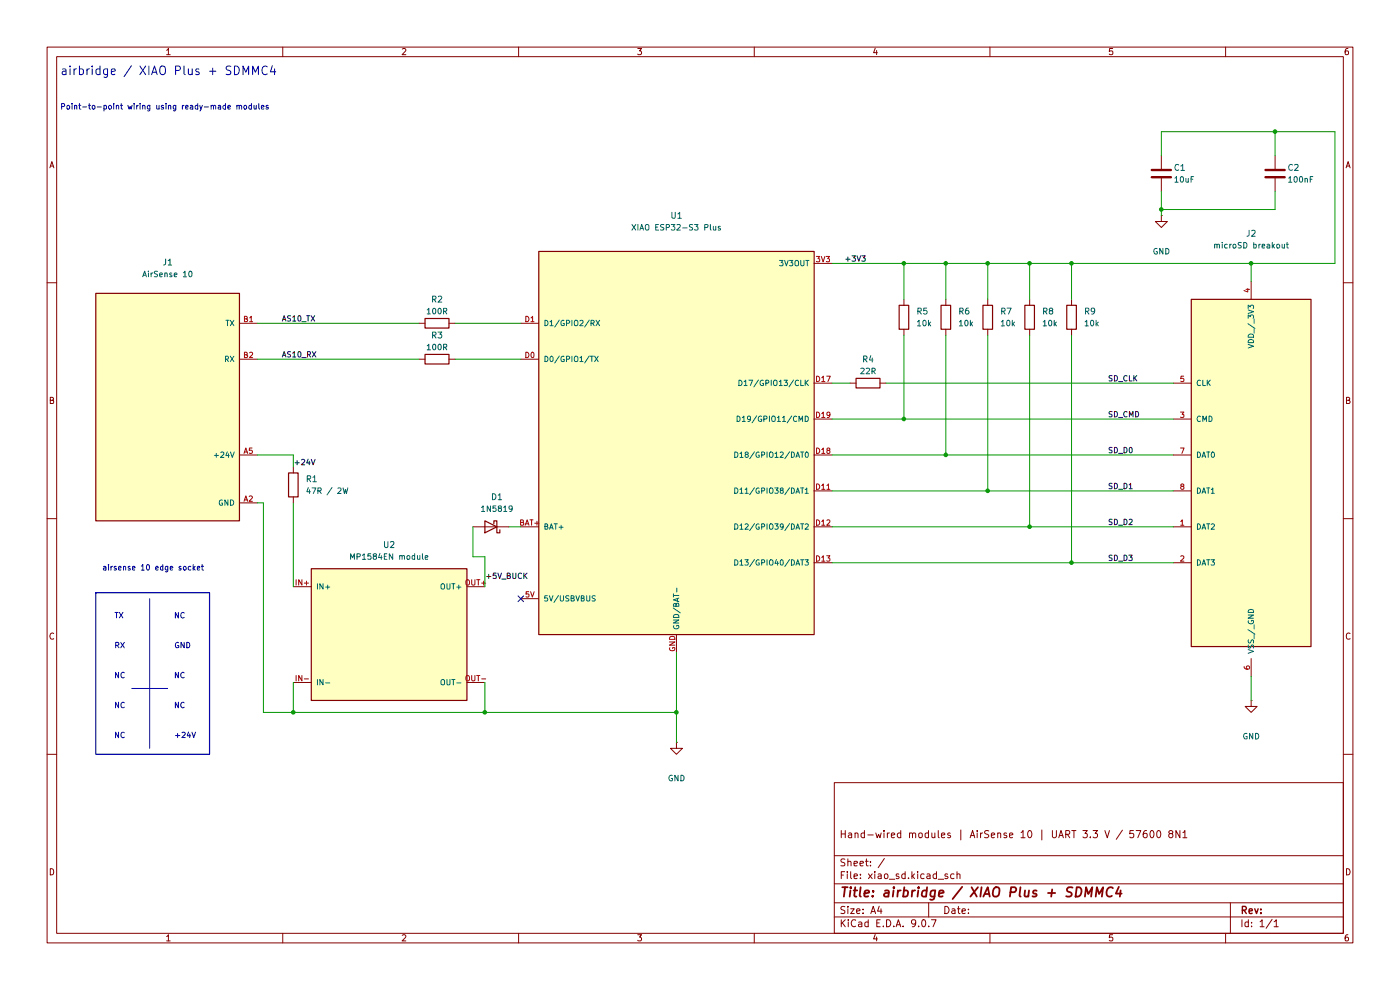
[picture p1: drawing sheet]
(kicad_sch
 (version 20250114)
 (generator "eeschema")
 (generator_version "9.0")
 (paper "A4")
 (title_block
  (title "airbridge / XIAO Plus + SDMMC4")
  (comment 1 "Hand-wired modules | AirSense 10 | UART 3.3 V / 57600 8N1"))
 (lib_symbols
  (symbol "Device:C"
   (pin_numbers (hide yes))
   (pin_names
    (offset 0.254)) (exclude_from_sim no) (in_bom yes) (on_board yes)
   (property "Reference" "C" (at 0.635 2.54 0) (effects (font (size 1.27 1.27)) (justify left)))
   (property "Value" "C" (at 0.635 -2.54 0) (effects (font (size 1.27 1.27)) (justify left)))
   (property "Footprint" "" (at 0.9652 -3.81 0) (effects (font (size 1.27 1.27)) (hide yes)))
   (property "Datasheet" "~" (at 0 0 0) (effects (font (size 1.27 1.27)) (hide yes)))
   (property "Description" "Unpolarized capacitor" (at 0 0 0) (effects (font (size 1.27 1.27)) (hide yes)))
   (symbol "C_0_1"
    (polyline (pts (xy -2.032 0.762) (xy 2.032 0.762)) (stroke (width 0.508) (type default)) (fill (type none)))
    (polyline (pts (xy -2.032 -0.762) (xy 2.032 -0.762)) (stroke (width 0.508) (type default)) (fill (type none))))
   (symbol "C_1_1"
    (pin passive line (at 0 3.81 270) (length 2.794) (name "~" (effects (font (size 1.27 1.27)))) (number "1" (effects (font (size 1.27 1.27)))))
    (pin passive line (at 0 -3.81 90) (length 2.794) (name "~" (effects (font (size 1.27 1.27)))) (number "2" (effects (font (size 1.27 1.27))))))
   (embedded_fonts no))
  (symbol "Device:D_Schottky"
   (pin_numbers (hide yes))
   (pin_names
    (offset 1.016) (hide yes)) (exclude_from_sim no) (in_bom yes) (on_board yes)
   (property "Reference" "D" (at 0 2.54 0) (effects (font (size 1.27 1.27))))
   (property "Value" "D_Schottky" (at 0 -2.54 0) (effects (font (size 1.27 1.27))))
   (property "Footprint" "" (at 0 0 0) (effects (font (size 1.27 1.27)) (hide yes)))
   (property "Datasheet" "~" (at 0 0 0) (effects (font (size 1.27 1.27)) (hide yes)))
   (property "Description" "Schottky diode" (at 0 0 0) (effects (font (size 1.27 1.27)) (hide yes)))
   (symbol "D_Schottky_0_1"
    (polyline (pts (xy -1.905 0.635) (xy -1.905 1.27) (xy -1.27 1.27) (xy -1.27 -1.27) (xy -0.635 -1.27) (xy -0.635 -0.635)) (stroke (width 0.254) (type default)) (fill (type none)))
    (polyline (pts (xy 1.27 1.27) (xy 1.27 -1.27) (xy -1.27 0) (xy 1.27 1.27)) (stroke (width 0.254) (type default)) (fill (type none)))
    (polyline (pts (xy 1.27 0) (xy -1.27 0)) (stroke (width 0) (type default)) (fill (type none))))
   (symbol "D_Schottky_1_1"
    (pin passive line (at -3.81 0 0) (length 2.54) (name "K" (effects (font (size 1.27 1.27)))) (number "1" (effects (font (size 1.27 1.27)))))
    (pin passive line (at 3.81 0 180) (length 2.54) (name "A" (effects (font (size 1.27 1.27)))) (number "2" (effects (font (size 1.27 1.27))))))
   (embedded_fonts no))
  (symbol "Device:R"
   (pin_numbers (hide yes))
   (pin_names
    (offset 0)) (exclude_from_sim no) (in_bom yes) (on_board yes)
   (property "Reference" "R" (at 2.032 0 90) (effects (font (size 1.27 1.27))))
   (property "Value" "R" (at 0 0 90) (effects (font (size 1.27 1.27))))
   (property "Footprint" "" (at -1.778 0 90) (effects (font (size 1.27 1.27)) (hide yes)))
   (property "Datasheet" "~" (at 0 0 0) (effects (font (size 1.27 1.27)) (hide yes)))
   (property "Description" "Resistor" (at 0 0 0) (effects (font (size 1.27 1.27)) (hide yes)))
   (symbol "R_0_1"
    (rectangle (start -1.016 -2.54) (end 1.016 2.54) (stroke (width 0.254) (type default)) (fill (type none))))
   (symbol "R_1_1"
    (pin passive line (at 0 3.81 270) (length 1.27) (name "~" (effects (font (size 1.27 1.27)))) (number "1" (effects (font (size 1.27 1.27)))))
    (pin passive line (at 0 -3.81 90) (length 1.27) (name "~" (effects (font (size 1.27 1.27)))) (number "2" (effects (font (size 1.27 1.27))))))
   (embedded_fonts no))
  (symbol "airbridge:AirSense10_Wiring"
   (pin_names
    (offset 0.762)) (exclude_from_sim no) (in_bom yes) (on_board no)
   (property "Reference" "U" (at 0 0 0) (effects (font (size 1.15 1.15))))
   (property "Value" "AirSense10_Wiring" (at 0 0 0) (effects (font (size 1.15 1.15))))
   (property "Footprint" "" (at 0 0 0) (effects (font (size 1.27 1.27)) (hide yes)))
   (property "Datasheet" "" (at 0 0 0) (effects (font (size 1.27 1.27)) (hide yes)))
   (property "Description" "AirSense 10 accessory socket; only the four connected contacts shown. A/B references follow airbridge PCB connector numbering." (at 0 0 0) (effects (font (size 1.15 1.15)) (hide yes)))
   (symbol "AirSense10_Wiring_0_1"
    (rectangle (start -15.24 24.13) (end 15.24 -24.13) (stroke (width 0.254) (type default)) (fill (type background))))
   (symbol "AirSense10_Wiring_1_1"
    (pin output line (at 19.05 17.78 180) (length 3.81) (name "TX" (effects (font (size 1.15 1.15)))) (number "B1" (effects (font (size 1.15 1.15)))))
    (pin input line (at 19.05 10.16 180) (length 3.81) (name "RX" (effects (font (size 1.15 1.15)))) (number "B2" (effects (font (size 1.15 1.15)))))
    (pin power_out line (at 19.05 -10.16 180) (length 3.81) (name "+24V" (effects (font (size 1.15 1.15)))) (number "A5" (effects (font (size 1.15 1.15)))))
    (pin power_out line (at 19.05 -20.32 180) (length 3.81) (name "GND" (effects (font (size 1.15 1.15)))) (number "A2" (effects (font (size 1.15 1.15))))))
   (embedded_fonts no))
  (symbol "airbridge:Buck_Module"
   (pin_names
    (offset 0.762)) (exclude_from_sim no) (in_bom yes) (on_board no)
   (property "Reference" "U" (at 0 0 0) (effects (font (size 1.15 1.15))))
   (property "Value" "Buck_Module" (at 0 0 0) (effects (font (size 1.15 1.15))))
   (property "Footprint" "" (at 0 0 0) (effects (font (size 1.27 1.27)) (hide yes)))
   (property "Datasheet" "" (at 0 0 0) (effects (font (size 1.27 1.27)) (hide yes)))
   (property "Description" "Ready-made, non-isolated MP1584EN step-down module. Set output before connecting the controller; IN- and OUT- share ground internally." (at 0 0 0) (effects (font (size 1.15 1.15)) (hide yes)))
   (symbol "Buck_Module_0_1"
    (rectangle (start -16.51 13.97) (end 16.51 -13.97) (stroke (width 0.254) (type default)) (fill (type background))))
   (symbol "Buck_Module_1_1"
    (pin power_in line (at -20.32 10.16 0) (length 3.81) (name "IN+" (effects (font (size 1.15 1.15)))) (number "IN+" (effects (font (size 1.15 1.15)))))
    (pin power_in line (at -20.32 -10.16 0) (length 3.81) (name "IN-" (effects (font (size 1.15 1.15)))) (number "IN-" (effects (font (size 1.15 1.15)))))
    (pin power_out line (at 20.32 10.16 180) (length 3.81) (name "OUT+" (effects (font (size 1.15 1.15)))) (number "OUT+" (effects (font (size 1.15 1.15)))))
    (pin passive line (at 20.32 -10.16 180) (length 3.81) (name "OUT-" (effects (font (size 1.15 1.15)))) (number "OUT-" (effects (font (size 1.15 1.15))))))
   (embedded_fonts no))
  (symbol "airbridge:MicroSD_Breakout_4bit"
   (pin_names
    (offset 0.762)) (exclude_from_sim no) (in_bom yes) (on_board no)
   (property "Reference" "U" (at 0 0 0) (effects (font (size 1.15 1.15))))
   (property "Value" "MicroSD_Breakout_4bit" (at 0 0 0) (effects (font (size 1.15 1.15))))
   (property "Footprint" "" (at 0 0 0) (effects (font (size 1.27 1.27)) (hide yes)))
   (property "Datasheet" "" (at 0 0 0) (effects (font (size 1.27 1.27)) (hide yes)))
   (property "Description" "Passive microSD socket breakout exposing all 8 card contacts. Pin numbers are microSD contact numbers. No 5 V regulator, SPI-only wiring or level shifters." (at 0 0 0) (effects (font (size 1.15 1.15)) (hide yes)))
   (symbol "MicroSD_Breakout_4bit_0_1"
    (rectangle (start -12.7 36.83) (end 12.7 -36.83) (stroke (width 0.254) (type default)) (fill (type background))))
   (symbol "MicroSD_Breakout_4bit_1_1"
    (pin input line (at -16.51 19.05 0) (length 3.81) (name "CLK" (effects (font (size 1.15 1.15)))) (number "5" (effects (font (size 1.15 1.15)))))
    (pin bidirectional line (at -16.51 11.43 0) (length 3.81) (name "CMD" (effects (font (size 1.15 1.15)))) (number "3" (effects (font (size 1.15 1.15)))))
    (pin bidirectional line (at -16.51 3.81 0) (length 3.81) (name "DAT0" (effects (font (size 1.15 1.15)))) (number "7" (effects (font (size 1.15 1.15)))))
    (pin bidirectional line (at -16.51 -3.81 0) (length 3.81) (name "DAT1" (effects (font (size 1.15 1.15)))) (number "8" (effects (font (size 1.15 1.15)))))
    (pin bidirectional line (at -16.51 -11.43 0) (length 3.81) (name "DAT2" (effects (font (size 1.15 1.15)))) (number "1" (effects (font (size 1.15 1.15)))))
    (pin bidirectional line (at -16.51 -19.05 0) (length 3.81) (name "DAT3" (effects (font (size 1.15 1.15)))) (number "2" (effects (font (size 1.15 1.15)))))
    (pin power_in line (at 0 40.64 270) (length 3.81) (name "VDD_/_3V3" (effects (font (size 1.15 1.15)))) (number "4" (effects (font (size 1.15 1.15)))))
    (pin power_in line (at 0 -43.18 90) (length 3.81) (name "VSS_/_GND" (effects (font (size 1.15 1.15)))) (number "6" (effects (font (size 1.15 1.15))))))
   (embedded_fonts no))
  (symbol "airbridge:XIAO_Plus_SD_Wiring"
   (pin_names
    (offset 0.762)) (exclude_from_sim no) (in_bom yes) (on_board no)
   (property "Reference" "U" (at 0 0 0) (effects (font (size 1.15 1.15))))
   (property "Value" "XIAO_Plus_SD_Wiring" (at 0 0 0) (effects (font (size 1.15 1.15))))
   (property "Footprint" "" (at 0 0 0) (effects (font (size 1.27 1.27)) (hide yes)))
   (property "Datasheet" "" (at 0 0 0) (effects (font (size 1.27 1.27)) (hide yes)))
   (property "Description" "Seeed XIAO ESP32-S3 Plus; use pad names, not MCU package pin numbers. Unused GPIO pads omitted. BAT supply without a battery." (at 0 0 0) (effects (font (size 1.15 1.15)) (hide yes)))
   (symbol "XIAO_Plus_SD_Wiring_0_1"
    (rectangle (start -29.21 40.64) (end 29.21 -40.64) (stroke (width 0.254) (type default)) (fill (type background))))
   (symbol "XIAO_Plus_SD_Wiring_1_1"
    (pin input line (at -33.02 25.4 0) (length 3.81) (name "D1/GPIO2/RX" (effects (font (size 1.15 1.15)))) (number "D1" (effects (font (size 1.15 1.15)))))
    (pin output line (at -33.02 17.78 0) (length 3.81) (name "D0/GPIO1/TX" (effects (font (size 1.15 1.15)))) (number "D0" (effects (font (size 1.15 1.15)))))
    (pin power_in line (at -33.02 -17.78 0) (length 3.81) (name "BAT+" (effects (font (size 1.15 1.15)))) (number "BAT+" (effects (font (size 1.15 1.15)))))
    (pin passive line (at -33.02 -33.02 0) (length 3.81) (name "5V/USBVBUS" (effects (font (size 1.15 1.15)))) (number "5V" (effects (font (size 1.15 1.15)))))
    (pin power_in line (at 0 -44.45 90) (length 3.81) (name "GND/BAT-" (effects (font (size 1.15 1.15)))) (number "GND" (effects (font (size 1.15 1.15)))))
    (pin power_out line (at 33.02 38.1 180) (length 3.81) (name "3V3OUT" (effects (font (size 1.15 1.15)))) (number "3V3" (effects (font (size 1.15 1.15)))))
    (pin output line (at 33.02 12.7 180) (length 3.81) (name "D17/GPIO13/CLK" (effects (font (size 1.15 1.15)))) (number "D17" (effects (font (size 1.15 1.15)))))
    (pin bidirectional line (at 33.02 5.08 180) (length 3.81) (name "D19/GPIO11/CMD" (effects (font (size 1.15 1.15)))) (number "D19" (effects (font (size 1.15 1.15)))))
    (pin bidirectional line (at 33.02 -2.54 180) (length 3.81) (name "D18/GPIO12/DAT0" (effects (font (size 1.15 1.15)))) (number "D18" (effects (font (size 1.15 1.15)))))
    (pin bidirectional line (at 33.02 -10.16 180) (length 3.81) (name "D11/GPIO38/DAT1" (effects (font (size 1.15 1.15)))) (number "D11" (effects (font (size 1.15 1.15)))))
    (pin bidirectional line (at 33.02 -17.78 180) (length 3.81) (name "D12/GPIO39/DAT2" (effects (font (size 1.15 1.15)))) (number "D12" (effects (font (size 1.15 1.15)))))
    (pin bidirectional line (at 33.02 -25.4 180) (length 3.81) (name "D13/GPIO40/DAT3" (effects (font (size 1.15 1.15)))) (number "D13" (effects (font (size 1.15 1.15))))))
   (embedded_fonts no))
  (symbol "power:GND"
   (power)
   (pin_numbers (hide yes))
   (pin_names
    (offset 0) (hide yes)) (exclude_from_sim no) (in_bom yes) (on_board yes)
   (property "Reference" "#PWR" (at 0 -6.35 0) (effects (font (size 1.27 1.27)) (hide yes)))
   (property "Value" "GND" (at 0 -3.81 0) (effects (font (size 1.27 1.27))))
   (property "Footprint" "" (at 0 0 0) (effects (font (size 1.27 1.27)) (hide yes)))
   (property "Datasheet" "" (at 0 0 0) (effects (font (size 1.27 1.27)) (hide yes)))
   (property "Description" "Power symbol creates a global label with name \"GND\" , ground" (at 0 0 0) (effects (font (size 1.27 1.27)) (hide yes)))
   (symbol "GND_0_1"
    (polyline (pts (xy 0 0) (xy 0 -1.27) (xy 1.27 -1.27) (xy 0 -2.54) (xy -1.27 -1.27) (xy 0 -1.27)) (stroke (width 0) (type default)) (fill (type none))))
   (symbol "GND_1_1"
    (pin power_in line (at 0 0 270) (length 0) (name "~" (effects (font (size 1.27 1.27)))) (number "1" (effects (font (size 1.27 1.27))))))
   (embedded_fonts no)))
 (polyline
  (pts (xy 20.32 125.73) (xy 44.45 125.73) (xy 44.45 160.02) (xy 20.32 160.02) (xy 20.32 125.73))
  (stroke (width 0.254) (type default))
  (fill (type none)))
 (text "TX"
  (exclude_from_sim no)
  (at 24.13 130.81 0)
  (effects (font (size 1.15 1.15) (thickness 0.23)
    (bold yes)) (justify left)))
 (text "NC"
  (exclude_from_sim no)
  (at 36.83 143.51 0)
  (effects (font (size 1.15 1.15)) (justify left)))
 (text "RX"
  (exclude_from_sim no)
  (at 24.13 137.16 0)
  (effects (font (size 1.15 1.15) (thickness 0.23)
    (bold yes)) (justify left)))
 (text "NC"
  (exclude_from_sim no)
  (at 24.13 143.51 0)
  (effects (font (size 1.15 1.15)) (justify left)))
 (text "airbridge / XIAO Plus + SDMMC4"
  (exclude_from_sim no)
  (at 12.7 15.24 0)
  (effects (font (size 1.8 1.8)) (justify left)))
 (text "NC"
  (exclude_from_sim no)
  (at 24.13 149.86 0)
  (effects (font (size 1.15 1.15)) (justify left)))
 (text "airsense 10 edge socket"
  (exclude_from_sim no)
  (at 21.59 120.65 0)
  (effects (font (size 1.15 1.15)) (justify left)))
 (text "NC"
  (exclude_from_sim no)
  (at 36.83 130.81 0)
  (effects (font (size 1.15 1.15)) (justify left)))
 (text "NC"
  (exclude_from_sim no)
  (at 36.83 149.86 0)
  (effects (font (size 1.15 1.15)) (justify left)))
 (text "Point-to-point wiring using ready-made modules"
  (exclude_from_sim no)
  (at 12.7 22.86 0)
  (effects (font (size 1.15 1.15)) (justify left)))
 (text "GND"
  (exclude_from_sim no)
  (at 36.83 137.16 0)
  (effects (font (size 1.15 1.15) (thickness 0.23)
    (bold yes)) (justify left)))
 (text "+24V"
  (exclude_from_sim no)
  (at 36.83 156.21 0)
  (effects (font (size 1.15 1.15) (thickness 0.23)
    (bold yes)) (justify left)))
 (text "NC"
  (exclude_from_sim no)
  (at 24.13 156.21 0)
  (effects (font (size 1.15 1.15)) (justify left)))
 (junction
  (at 218.44 111.76)
  (diameter 0)
  (color 0 0 0 0))
 (junction
  (at 143.51 151.13)
  (diameter 0)
  (color 0 0 0 0))
 (junction
  (at 200.66 55.88)
  (diameter 0)
  (color 0 0 0 0))
 (junction
  (at 209.55 104.14)
  (diameter 0)
  (color 0 0 0 0))
 (junction
  (at 265.43 55.88)
  (diameter 0)
  (color 0 0 0 0))
 (junction
  (at 102.87 151.13)
  (diameter 0)
  (color 0 0 0 0))
 (junction
  (at 191.77 55.88)
  (diameter 0)
  (color 0 0 0 0))
 (junction
  (at 227.33 119.38)
  (diameter 0)
  (color 0 0 0 0))
 (junction
  (at 246.38 44.45)
  (diameter 0)
  (color 0 0 0 0))
 (junction
  (at 270.51 27.94)
  (diameter 0)
  (color 0 0 0 0))
 (junction
  (at 200.66 96.52)
  (diameter 0)
  (color 0 0 0 0))
 (junction
  (at 191.77 88.9)
  (diameter 0)
  (color 0 0 0 0))
 (junction
  (at 62.23 151.13)
  (diameter 0)
  (color 0 0 0 0))
 (junction
  (at 209.55 55.88)
  (diameter 0)
  (color 0 0 0 0))
 (junction
  (at 227.33 55.88)
  (diameter 0)
  (color 0 0 0 0))
 (junction
  (at 218.44 55.88)
  (diameter 0)
  (color 0 0 0 0))
 (no_connect
  (at 110.49 127))
 (wire
  (pts (xy 227.33 71.12) (xy 227.33 119.38))
  (stroke (width 0) (type default)))
 (wire
  (pts (xy 62.23 144.78) (xy 62.23 151.13))
  (stroke (width 0) (type default)))
 (wire
  (pts (xy 246.38 40.64) (xy 246.38 44.45))
  (stroke (width 0) (type default)))
 (wire
  (pts (xy 96.52 76.2) (xy 110.49 76.2))
  (stroke (width 0) (type default)))
 (wire
  (pts (xy 62.23 106.68) (xy 62.23 124.46))
  (stroke (width 0) (type default)))
 (wire
  (pts (xy 246.38 44.45) (xy 270.51 44.45))
  (stroke (width 0) (type default)))
 (wire
  (pts (xy 100.33 111.76) (xy 100.33 118.11))
  (stroke (width 0) (type default)))
 (wire
  (pts (xy 218.44 55.88) (xy 227.33 55.88))
  (stroke (width 0) (type default)))
 (wire
  (pts (xy 176.53 88.9) (xy 191.77 88.9))
  (stroke (width 0) (type default)))
 (wire
  (pts (xy 227.33 55.88) (xy 265.43 55.88))
  (stroke (width 0) (type default)))
 (wire
  (pts (xy 143.51 151.13) (xy 143.51 157.48))
  (stroke (width 0) (type default)))
 (wire
  (pts (xy 102.87 144.78) (xy 102.87 151.13))
  (stroke (width 0) (type default)))
 (wire
  (pts (xy 265.43 55.88) (xy 265.43 59.69))
  (stroke (width 0) (type default)))
 (wire
  (pts (xy 191.77 55.88) (xy 191.77 63.5))
  (stroke (width 0) (type default)))
 (wire
  (pts (xy 270.51 27.94) (xy 283.21 27.94))
  (stroke (width 0) (type default)))
 (wire
  (pts (xy 55.88 106.68) (xy 55.88 151.13))
  (stroke (width 0) (type default)))
 (wire
  (pts (xy 176.53 111.76) (xy 218.44 111.76))
  (stroke (width 0) (type default)))
 (wire
  (pts (xy 176.53 96.52) (xy 200.66 96.52))
  (stroke (width 0) (type default)))
 (wire
  (pts (xy 191.77 55.88) (xy 200.66 55.88))
  (stroke (width 0) (type default)))
 (wire
  (pts (xy 62.23 151.13) (xy 102.87 151.13))
  (stroke (width 0) (type default)))
 (wire
  (pts (xy 265.43 55.88) (xy 283.21 55.88))
  (stroke (width 0) (type default)))
 (wire
  (pts (xy 246.38 27.94) (xy 246.38 33.02))
  (stroke (width 0) (type default)))
 (wire
  (pts (xy 96.52 68.58) (xy 110.49 68.58))
  (stroke (width 0) (type default)))
 (wire
  (pts (xy 176.53 55.88) (xy 191.77 55.88))
  (stroke (width 0) (type default)))
 (polyline
  (pts (xy 27.94 146.05) (xy 35.56 146.05))
  (stroke (width 0) (type default)))
 (wire
  (pts (xy 209.55 104.14) (xy 248.92 104.14))
  (stroke (width 0) (type default)))
 (wire
  (pts (xy 54.61 96.52) (xy 62.23 96.52))
  (stroke (width 0) (type default)))
 (wire
  (pts (xy 270.51 40.64) (xy 270.51 44.45))
  (stroke (width 0) (type default)))
 (wire
  (pts (xy 200.66 96.52) (xy 248.92 96.52))
  (stroke (width 0) (type default)))
 (wire
  (pts (xy 218.44 55.88) (xy 218.44 63.5))
  (stroke (width 0) (type default)))
 (wire
  (pts (xy 227.33 119.38) (xy 248.92 119.38))
  (stroke (width 0) (type default)))
 (wire
  (pts (xy 62.23 96.52) (xy 62.23 99.06))
  (stroke (width 0) (type default)))
 (wire
  (pts (xy 209.55 71.12) (xy 209.55 104.14))
  (stroke (width 0) (type default)))
 (wire
  (pts (xy 143.51 138.43) (xy 143.51 151.13))
  (stroke (width 0) (type default)))
 (wire
  (pts (xy 209.55 55.88) (xy 209.55 63.5))
  (stroke (width 0) (type default)))
 (wire
  (pts (xy 54.61 68.58) (xy 88.9 68.58))
  (stroke (width 0) (type default)))
 (wire
  (pts (xy 209.55 55.88) (xy 218.44 55.88))
  (stroke (width 0) (type default)))
 (polyline
  (pts (xy 31.75 127) (xy 31.75 158.75))
  (stroke (width 0) (type default)))
 (wire
  (pts (xy 102.87 118.11) (xy 100.33 118.11))
  (stroke (width 0) (type default)))
 (wire
  (pts (xy 54.61 106.68) (xy 55.88 106.68))
  (stroke (width 0) (type default)))
 (wire
  (pts (xy 246.38 44.45) (xy 246.38 45.72))
  (stroke (width 0) (type default)))
 (wire
  (pts (xy 200.66 71.12) (xy 200.66 96.52))
  (stroke (width 0) (type default)))
 (wire
  (pts (xy 265.43 143.51) (xy 265.43 148.59))
  (stroke (width 0) (type default)))
 (wire
  (pts (xy 200.66 55.88) (xy 200.66 63.5))
  (stroke (width 0) (type default)))
 (wire
  (pts (xy 200.66 55.88) (xy 209.55 55.88))
  (stroke (width 0) (type default)))
 (wire
  (pts (xy 107.95 111.76) (xy 110.49 111.76))
  (stroke (width 0) (type default)))
 (wire
  (pts (xy 191.77 71.12) (xy 191.77 88.9))
  (stroke (width 0) (type default)))
 (wire
  (pts (xy 283.21 27.94) (xy 283.21 55.88))
  (stroke (width 0) (type default)))
 (wire
  (pts (xy 191.77 88.9) (xy 248.92 88.9))
  (stroke (width 0) (type default)))
 (wire
  (pts (xy 218.44 111.76) (xy 248.92 111.76))
  (stroke (width 0) (type default)))
 (wire
  (pts (xy 218.44 71.12) (xy 218.44 111.76))
  (stroke (width 0) (type default)))
 (wire
  (pts (xy 55.88 151.13) (xy 62.23 151.13))
  (stroke (width 0) (type default)))
 (wire
  (pts (xy 270.51 27.94) (xy 270.51 33.02))
  (stroke (width 0) (type default)))
 (wire
  (pts (xy 227.33 55.88) (xy 227.33 63.5))
  (stroke (width 0) (type default)))
 (wire
  (pts (xy 246.38 27.94) (xy 270.51 27.94))
  (stroke (width 0) (type default)))
 (wire
  (pts (xy 187.96 81.28) (xy 248.92 81.28))
  (stroke (width 0) (type default)))
 (wire
  (pts (xy 102.87 118.11) (xy 102.87 124.46))
  (stroke (width 0) (type default)))
 (wire
  (pts (xy 102.87 151.13) (xy 143.51 151.13))
  (stroke (width 0) (type default)))
 (wire
  (pts (xy 176.53 81.28) (xy 180.34 81.28))
  (stroke (width 0) (type default)))
 (wire
  (pts (xy 54.61 76.2) (xy 88.9 76.2))
  (stroke (width 0) (type default)))
 (wire
  (pts (xy 176.53 119.38) (xy 227.33 119.38))
  (stroke (width 0) (type default)))
 (wire
  (pts (xy 176.53 104.14) (xy 209.55 104.14))
  (stroke (width 0) (type default)))
 (label "SD_D2"
  (at 234.95 111.76 0)
  (effects (font (size 1.15 1.15)) (justify left bottom)))
 (label "AS10_RX"
  (at 59.69 76.2 0)
  (effects (font (size 1.15 1.15)) (justify left bottom)))
 (label "+24V"
  (at 62.23 99.06 0)
  (effects (font (size 1.15 1.15)) (justify left bottom)))
 (label "+3V3"
  (at 179.07 55.88 0)
  (effects (font (size 1.15 1.15)) (justify left bottom)))
 (label "SD_D1"
  (at 234.95 104.14 0)
  (effects (font (size 1.15 1.15)) (justify left bottom)))
 (label "SD_D3"
  (at 234.95 119.38 0)
  (effects (font (size 1.15 1.15)) (justify left bottom)))
 (label "SD_CMD"
  (at 234.95 88.9 0)
  (effects (font (size 1.15 1.15)) (justify left bottom)))
 (label "SD_D0"
  (at 234.95 96.52 0)
  (effects (font (size 1.15 1.15)) (justify left bottom)))
 (label "AS10_TX"
  (at 59.69 68.58 0)
  (effects (font (size 1.15 1.15)) (justify left bottom)))
 (label "SD_CLK"
  (at 234.95 81.28 0)
  (effects (font (size 1.15 1.15)) (justify left bottom)))
 (label "+5V_BUCK"
  (at 102.87 123.19 0)
  (effects (font (size 1.15 1.15)) (justify left bottom)))
 (symbol
  (lib_id "Device:R")
  (at 92.71 68.58 90)
  (unit 1)
  (exclude_from_sim no)
  (in_bom yes)
  (on_board no)
  (dnp no)
  (property "Reference" "R2" (at 92.71 63.5 90) (effects (font (size 1.27 1.27))))
  (property "Value" "100R" (at 92.71 66.04 90) (effects (font (size 1.2 1.2))))
  (property "Footprint" "" (at 92.71 68.58 0) (effects (font (size 1.15 1.15)) (hide yes)))
  (property "Datasheet" "" (at 92.71 68.58 0) (effects (font (size 1.15 1.15)) (hide yes)))
  (property "Description" "" (at 92.71 68.58 0) (effects (font (size 1.27 1.27))))
  (property "Assembly" "" (at 92.71 68.58 0) (effects (font (size 1.15 1.15)) (hide yes)))
  (pin "1")
  (pin "2"))
 (symbol
  (lib_id "Device:C")
  (at 270.51 36.83 0)
  (unit 1)
  (exclude_from_sim no)
  (in_bom yes)
  (on_board no)
  (dnp no)
  (property "Reference" "C2" (at 273.05 35.56 0) (effects (font (size 1.27 1.27)) (justify left)))
  (property "Value" "100nF" (at 273.05 38.1 0) (effects (font (size 1.2 1.2)) (justify left)))
  (property "Footprint" "" (at 270.51 36.83 0) (effects (font (size 1.15 1.15)) (hide yes)))
  (property "Datasheet" "" (at 270.51 36.83 0) (effects (font (size 1.15 1.15)) (hide yes)))
  (property "Description" "" (at 270.51 36.83 0) (effects (font (size 1.27 1.27))))
  (property "Assembly" "" (at 270.51 36.83 0) (effects (font (size 1.15 1.15)) (hide yes)))
  (pin "2")
  (pin "1"))
 (symbol
  (lib_id "airbridge:Buck_Module")
  (at 82.55 134.62 0)
  (unit 1)
  (exclude_from_sim no)
  (in_bom yes)
  (on_board no)
  (dnp no)
  (property "Reference" "U2" (at 82.55 115.57 0) (effects (font (size 1.27 1.27))))
  (property "Value" "MP1584EN module" (at 82.55 118.11 0) (effects (font (size 1.2 1.2))))
  (property "Footprint" "" (at 82.55 134.62 0) (effects (font (size 1.15 1.15)) (hide yes)))
  (property "Datasheet" "" (at 82.55 134.62 0) (effects (font (size 1.15 1.15)) (hide yes)))
  (property "Description" "" (at 82.55 134.62 0) (effects (font (size 1.27 1.27))))
  (property "Assembly" "Adjustable buck, input rating >= 24 V, >= 1 A output capability" (at 82.55 134.62 0) (effects (font (size 1.15 1.15)) (hide yes)))
  (pin "IN-")
  (pin "OUT-")
  (pin "OUT+")
  (pin "IN+"))
 (symbol
  (lib_id "Device:R")
  (at 92.71 76.2 90)
  (unit 1)
  (exclude_from_sim no)
  (in_bom yes)
  (on_board no)
  (dnp no)
  (property "Reference" "R3" (at 92.71 71.12 90) (effects (font (size 1.27 1.27))))
  (property "Value" "100R" (at 92.71 73.66 90) (effects (font (size 1.2 1.2))))
  (property "Footprint" "" (at 92.71 76.2 0) (effects (font (size 1.15 1.15)) (hide yes)))
  (property "Datasheet" "" (at 92.71 76.2 0) (effects (font (size 1.15 1.15)) (hide yes)))
  (property "Description" "" (at 92.71 76.2 0) (effects (font (size 1.27 1.27))))
  (property "Assembly" "" (at 92.71 76.2 0) (effects (font (size 1.15 1.15)) (hide yes)))
  (pin "2")
  (pin "1"))
 (symbol
  (lib_id "Device:R")
  (at 209.55 67.31 0)
  (unit 1)
  (exclude_from_sim no)
  (in_bom yes)
  (on_board no)
  (dnp no)
  (property "Reference" "R7" (at 212.09 66.04 0) (effects (font (size 1.27 1.27)) (justify left)))
  (property "Value" "10k" (at 212.09 68.58 0) (effects (font (size 1.2 1.2)) (justify left)))
  (property "Footprint" "" (at 209.55 67.31 0) (effects (font (size 1.15 1.15)) (hide yes)))
  (property "Datasheet" "" (at 209.55 67.31 0) (effects (font (size 1.15 1.15)) (hide yes)))
  (property "Description" "" (at 209.55 67.31 0) (effects (font (size 1.27 1.27))))
  (property "Assembly" "" (at 209.55 67.31 0) (effects (font (size 1.15 1.15)) (hide yes)))
  (pin "2")
  (pin "1"))
 (symbol
  (lib_id "airbridge:MicroSD_Breakout_4bit")
  (at 265.43 100.33 0)
  (unit 1)
  (exclude_from_sim no)
  (in_bom yes)
  (on_board no)
  (dnp no)
  (property "Reference" "J2" (at 265.43 49.53 0) (effects (font (size 1.27 1.27))))
  (property "Value" "microSD breakout" (at 265.43 52.07 0) (effects (font (size 1.2 1.2))))
  (property "Footprint" "" (at 265.43 100.33 0) (effects (font (size 1.15 1.15)) (hide yes)))
  (property "Datasheet" "" (at 265.43 100.33 0) (effects (font (size 1.15 1.15)) (hide yes)))
  (property "Description" "" (at 265.43 100.33 0) (effects (font (size 1.27 1.27))))
  (property "Assembly" "Passive, 3.3 V, all 8 contacts exposed; contact numbering as on the microSD card" (at 265.43 100.33 0) (effects (font (size 1.15 1.15)) (hide yes)))
  (pin "1")
  (pin "5")
  (pin "2")
  (pin "7")
  (pin "8")
  (pin "3")
  (pin "4")
  (pin "6"))
 (symbol
  (lib_id "airbridge:AirSense10_Wiring")
  (at 35.56 86.36 0)
  (unit 1)
  (exclude_from_sim no)
  (in_bom yes)
  (on_board no)
  (dnp no)
  (property "Reference" "J1" (at 35.56 55.626 0) (effects (font (size 1.27 1.27))))
  (property "Value" "AirSense 10" (at 35.56 58.166 0) (effects (font (size 1.2 1.2))))
  (property "Footprint" "" (at 35.56 86.36 0) (effects (font (size 1.15 1.15)) (hide yes)))
  (property "Datasheet" "" (at 35.56 86.36 0) (effects (font (size 1.15 1.15)) (hide yes)))
  (property "Description" "" (at 35.56 86.36 0) (effects (font (size 1.27 1.27))))
  (property "Assembly" "" (at 35.56 86.36 0) (effects (font (size 1.15 1.15)) (hide yes)))
  (pin "B1")
  (pin "A2")
  (pin "B2")
  (pin "A5"))
 (symbol
  (lib_id "power:GND")
  (at 246.38 45.72 0)
  (unit 1)
  (exclude_from_sim no)
  (in_bom no)
  (on_board no)
  (dnp no)
  (property "Reference" "#PWR19" (at 246.38 50.8 0) (effects (font (size 1.27 1.27)) (hide yes)))
  (property "Value" "GND" (at 246.38 53.34 0) (effects (font (size 1.2 1.2))))
  (property "Footprint" "" (at 246.38 45.72 0) (effects (font (size 1.15 1.15)) (hide yes)))
  (property "Datasheet" "" (at 246.38 45.72 0) (effects (font (size 1.15 1.15)) (hide yes)))
  (property "Description" "" (at 246.38 45.72 0) (effects (font (size 1.27 1.27))))
  (property "Assembly" "" (at 246.38 45.72 0) (effects (font (size 1.15 1.15)) (hide yes)))
  (pin "1"))
 (symbol
  (lib_id "Device:R")
  (at 200.66 67.31 0)
  (unit 1)
  (exclude_from_sim no)
  (in_bom yes)
  (on_board no)
  (dnp no)
  (property "Reference" "R6" (at 203.2 66.04 0) (effects (font (size 1.27 1.27)) (justify left)))
  (property "Value" "10k" (at 203.2 68.58 0) (effects (font (size 1.2 1.2)) (justify left)))
  (property "Footprint" "" (at 200.66 67.31 0) (effects (font (size 1.15 1.15)) (hide yes)))
  (property "Datasheet" "" (at 200.66 67.31 0) (effects (font (size 1.15 1.15)) (hide yes)))
  (property "Description" "" (at 200.66 67.31 0) (effects (font (size 1.27 1.27))))
  (property "Assembly" "" (at 200.66 67.31 0) (effects (font (size 1.15 1.15)) (hide yes)))
  (pin "2")
  (pin "1"))
 (symbol
  (lib_id "Device:R")
  (at 191.77 67.31 0)
  (unit 1)
  (exclude_from_sim no)
  (in_bom yes)
  (on_board no)
  (dnp no)
  (property "Reference" "R5" (at 194.31 66.04 0) (effects (font (size 1.27 1.27)) (justify left)))
  (property "Value" "10k" (at 194.31 68.58 0) (effects (font (size 1.2 1.2)) (justify left)))
  (property "Footprint" "" (at 191.77 67.31 0) (effects (font (size 1.15 1.15)) (hide yes)))
  (property "Datasheet" "" (at 191.77 67.31 0) (effects (font (size 1.15 1.15)) (hide yes)))
  (property "Description" "" (at 191.77 67.31 0) (effects (font (size 1.27 1.27))))
  (property "Assembly" "" (at 191.77 67.31 0) (effects (font (size 1.15 1.15)) (hide yes)))
  (pin "2")
  (pin "1"))
 (symbol
  (lib_id "Device:R")
  (at 218.44 67.31 0)
  (unit 1)
  (exclude_from_sim no)
  (in_bom yes)
  (on_board no)
  (dnp no)
  (property "Reference" "R8" (at 220.98 66.04 0) (effects (font (size 1.27 1.27)) (justify left)))
  (property "Value" "10k" (at 220.98 68.58 0) (effects (font (size 1.2 1.2)) (justify left)))
  (property "Footprint" "" (at 218.44 67.31 0) (effects (font (size 1.15 1.15)) (hide yes)))
  (property "Datasheet" "" (at 218.44 67.31 0) (effects (font (size 1.15 1.15)) (hide yes)))
  (property "Description" "" (at 218.44 67.31 0) (effects (font (size 1.27 1.27))))
  (property "Assembly" "" (at 218.44 67.31 0) (effects (font (size 1.15 1.15)) (hide yes)))
  (pin "2")
  (pin "1"))
 (symbol
  (lib_id "power:GND")
  (at 143.51 157.48 0)
  (unit 1)
  (exclude_from_sim no)
  (in_bom no)
  (on_board no)
  (dnp no)
  (property "Reference" "#PWR8" (at 143.51 162.56 0) (effects (font (size 1.27 1.27)) (hide yes)))
  (property "Value" "GND" (at 143.51 165.1 0) (effects (font (size 1.2 1.2))))
  (property "Footprint" "" (at 143.51 157.48 0) (effects (font (size 1.15 1.15)) (hide yes)))
  (property "Datasheet" "" (at 143.51 157.48 0) (effects (font (size 1.15 1.15)) (hide yes)))
  (property "Description" "" (at 143.51 157.48 0) (effects (font (size 1.27 1.27))))
  (property "Assembly" "" (at 143.51 157.48 0) (effects (font (size 1.15 1.15)) (hide yes)))
  (pin "1"))
 (symbol
  (lib_id "Device:R")
  (at 62.23 102.87 0)
  (unit 1)
  (exclude_from_sim no)
  (in_bom yes)
  (on_board no)
  (dnp no)
  (property "Reference" "R1" (at 64.77 101.6 0) (effects (font (size 1.27 1.27)) (justify left)))
  (property "Value" "47R / 2W" (at 64.77 104.14 0) (effects (font (size 1.2 1.2)) (justify left)))
  (property "Footprint" "" (at 62.23 102.87 0) (effects (font (size 1.15 1.15)) (hide yes)))
  (property "Datasheet" "" (at 62.23 102.87 0) (effects (font (size 1.15 1.15)) (hide yes)))
  (property "Description" "" (at 62.23 102.87 0) (effects (font (size 1.27 1.27))))
  (property "Assembly" "" (at 62.23 102.87 0) (effects (font (size 1.15 1.15)) (hide yes)))
  (pin "1")
  (pin "2"))
 (symbol
  (lib_id "Device:R")
  (at 184.15 81.28 90)
  (unit 1)
  (exclude_from_sim no)
  (in_bom yes)
  (on_board no)
  (dnp no)
  (property "Reference" "R4" (at 184.15 76.2 90) (effects (font (size 1.27 1.27))))
  (property "Value" "22R" (at 184.15 78.74 90) (effects (font (size 1.2 1.2))))
  (property "Footprint" "" (at 184.15 81.28 0) (effects (font (size 1.15 1.15)) (hide yes)))
  (property "Datasheet" "" (at 184.15 81.28 0) (effects (font (size 1.15 1.15)) (hide yes)))
  (property "Description" "" (at 184.15 81.28 0) (effects (font (size 1.27 1.27))))
  (property "Assembly" "" (at 184.15 81.28 0) (effects (font (size 1.15 1.15)) (hide yes)))
  (pin "1")
  (pin "2"))
 (symbol
  (lib_id "Device:D_Schottky")
  (at 104.14 111.76 180)
  (unit 1)
  (exclude_from_sim no)
  (in_bom yes)
  (on_board no)
  (dnp no)
  (property "Reference" "D1" (at 105.41 105.41 0) (effects (font (size 1.27 1.27))))
  (property "Value" "1N5819" (at 105.41 107.95 0) (effects (font (size 1.2 1.2))))
  (property "Footprint" "" (at 104.14 111.76 0) (effects (font (size 1.15 1.15)) (hide yes)))
  (property "Datasheet" "" (at 104.14 111.76 0) (effects (font (size 1.15 1.15)) (hide yes)))
  (property "Description" "" (at 104.14 111.76 0) (effects (font (size 1.27 1.27))))
  (property "Assembly" "Schottky; banded cathode toward XIAO BAT+. Blocks USB charger current into the buck output." (at 104.14 111.76 0) (effects (font (size 1.15 1.15)) (hide yes)))
  (pin "1")
  (pin "2"))
 (symbol
  (lib_id "Device:R")
  (at 227.33 67.31 0)
  (unit 1)
  (exclude_from_sim no)
  (in_bom yes)
  (on_board no)
  (dnp no)
  (property "Reference" "R9" (at 229.87 66.04 0) (effects (font (size 1.27 1.27)) (justify left)))
  (property "Value" "10k" (at 229.87 68.58 0) (effects (font (size 1.2 1.2)) (justify left)))
  (property "Footprint" "" (at 227.33 67.31 0) (effects (font (size 1.15 1.15)) (hide yes)))
  (property "Datasheet" "" (at 227.33 67.31 0) (effects (font (size 1.15 1.15)) (hide yes)))
  (property "Description" "" (at 227.33 67.31 0) (effects (font (size 1.27 1.27))))
  (property "Assembly" "" (at 227.33 67.31 0) (effects (font (size 1.15 1.15)) (hide yes)))
  (pin "2")
  (pin "1"))
 (symbol
  (lib_id "power:GND")
  (at 265.43 148.59 0)
  (unit 1)
  (exclude_from_sim no)
  (in_bom no)
  (on_board no)
  (dnp no)
  (property "Reference" "#PWR20" (at 265.43 153.67 0) (effects (font (size 1.27 1.27)) (hide yes)))
  (property "Value" "GND" (at 265.43 156.21 0) (effects (font (size 1.2 1.2))))
  (property "Footprint" "" (at 265.43 148.59 0) (effects (font (size 1.15 1.15)) (hide yes)))
  (property "Datasheet" "" (at 265.43 148.59 0) (effects (font (size 1.15 1.15)) (hide yes)))
  (property "Description" "" (at 265.43 148.59 0) (effects (font (size 1.27 1.27))))
  (property "Assembly" "" (at 265.43 148.59 0) (effects (font (size 1.15 1.15)) (hide yes)))
  (pin "1"))
 (symbol
  (lib_id "airbridge:XIAO_Plus_SD_Wiring")
  (at 143.51 93.98 0)
  (unit 1)
  (exclude_from_sim no)
  (in_bom yes)
  (on_board no)
  (dnp no)
  (property "Reference" "U1" (at 143.51 45.72 0) (effects (font (size 1.27 1.27))))
  (property "Value" "XIAO ESP32-S3 Plus" (at 143.51 48.26 0) (effects (font (size 1.2 1.2))))
  (property "Footprint" "" (at 143.51 93.98 0) (effects (font (size 1.15 1.15)) (hide yes)))
  (property "Datasheet" "https://wiki.seeedstudio.com/xiao_esp32s3_getting_started/" (at 143.51 93.98 0) (effects (font (size 1.15 1.15)) (hide yes)))
  (property "Description" "" (at 143.51 93.98 0) (effects (font (size 1.27 1.27))))
  (property "Assembly" "Ready-made module; solder to pads marked on symbol" (at 143.51 93.98 0) (effects (font (size 1.15 1.15)) (hide yes)))
  (pin "D0")
  (pin "5V")
  (pin "D1")
  (pin "BAT+")
  (pin "D19")
  (pin "3V3")
  (pin "D18")
  (pin "GND")
  (pin "D17")
  (pin "D13")
  (pin "D12")
  (pin "D11"))
 (symbol
  (lib_id "Device:C")
  (at 246.38 36.83 0)
  (unit 1)
  (exclude_from_sim no)
  (in_bom yes)
  (on_board no)
  (dnp no)
  (property "Reference" "C1" (at 248.92 35.56 0) (effects (font (size 1.27 1.27)) (justify left)))
  (property "Value" "10uF" (at 248.92 38.1 0) (effects (font (size 1.2 1.2)) (justify left)))
  (property "Footprint" "" (at 246.38 36.83 0) (effects (font (size 1.15 1.15)) (hide yes)))
  (property "Datasheet" "" (at 246.38 36.83 0) (effects (font (size 1.15 1.15)) (hide yes)))
  (property "Description" "" (at 246.38 36.83 0) (effects (font (size 1.27 1.27))))
  (property "Assembly" "" (at 246.38 36.83 0) (effects (font (size 1.15 1.15)) (hide yes)))
  (pin "1")
  (pin "2"))
 (sheet_instances
  (path ""
   (page "1")))
 (embedded_fonts no))
